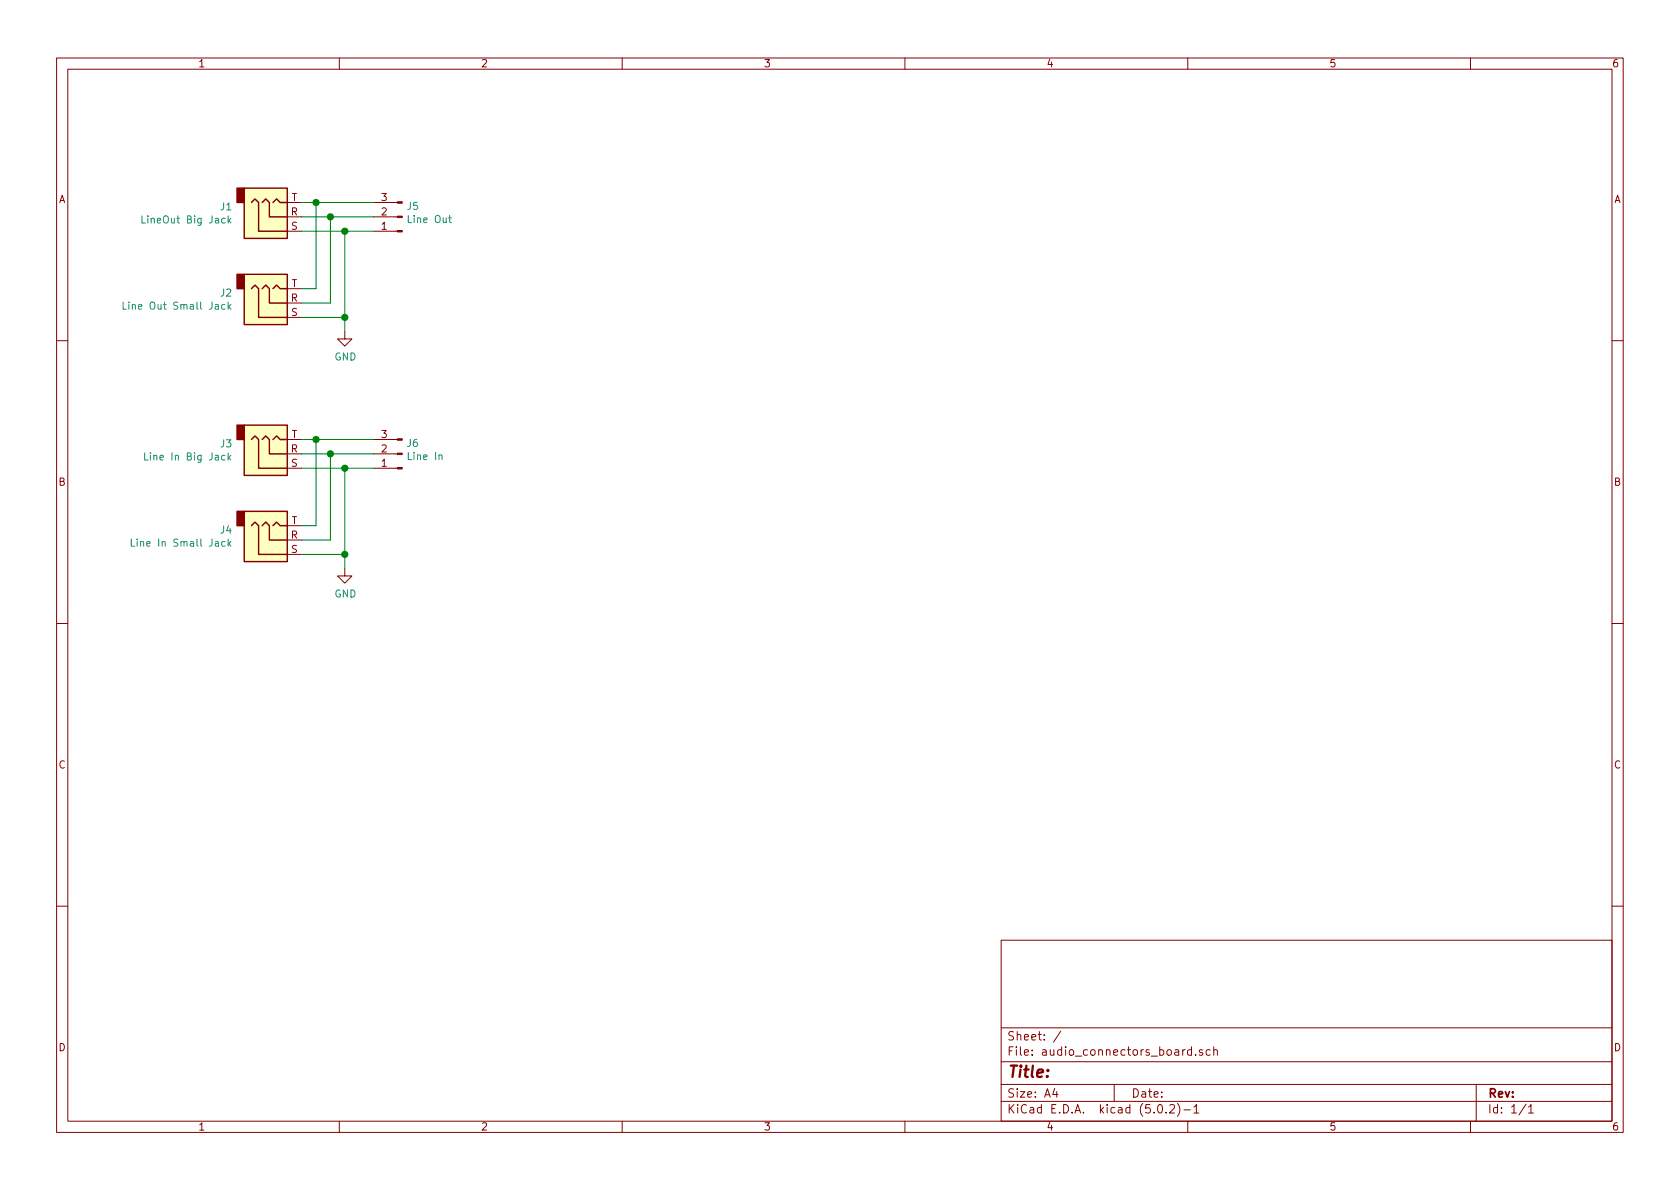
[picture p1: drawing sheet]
<svg xmlns="http://www.w3.org/2000/svg" width="297mm" height="210mm" viewBox="0 0 297 210" stroke-linecap="round" stroke-linejoin="round" font-family="sans-serif">
<g fill="none" stroke="#840000" stroke-width=".18">
<path d="M10 10.3h277v189.9h-277zM12 12.2h273v186.1h-273zM60 10.3v1.9M110 10.3v1.9M160 10.3v1.9M210 10.3v1.9M260 10.3v1.9M50.8 38.3h2.5M50.8 35.8h2.5M66 38.3h4.3M66 35.8h4.3M50.8 40.9h2.5"/>
<path d="M50.8 53.6h2.5M50.8 56.1h2.5M50.8 51h2.5M61 58.7v1.2h1.2l-1.2 1.3-1.3-1.3h1.3M66 40.9h4.3M10 60.2h2M50.8 77.7h2.5M66 77.7h4.3M285 60.2h2M50.8 80.3h2.5M50.8 82.8h2.5M50.8 95.5h2.5"/>
<path d="M50.8 98h2.5M50.8 93h2.5M66 80.3h4.3M66 82.8h4.3M10 110.3h2M61 100.6v1.2h1.2l-1.2 1.3-1.3-1.3h1.3M285 110.3h2M10 160.2h2M177 166.3h108v32h-108zM285 160.2h2M60 198.3v1.9M110 198.3v1.9"/>
<path d="M160 198.3v1.9M177 194.8h108M177 191.8h108M177 187.8h108M177 181.8h108M186.5 192.5l-.4 1h1M186.8 193v1M187.6 182.3l-1.3 2M197 191.8v3M204.8 195.5l.4-.2a.94 .94 0 0 1 0 1.5 .79 .79 0 0 1-.4-1.3zM206.2 196.7v.1M206.8 195.5l.2-.2h.4l.2 .2 .1 .3-.1 .2-.8 .8h.9"/>
<path d="M208.2 195.1a1.71 1.71 0 0 1 0 2.3M209.3 196.3h1.2M210 198.3v1.9M210.7 185.7l-.4-.1-.3 .3v.6l.3 .1 .4-.1M210.7 185.1v1.5M211.1 195.8l.4-.5v1.5M211.1 196.8h.9M211.4 186.5v.1M212.6 185.7l-.4-.1-.2 .2 .1 .2 .5 .2v.3h-.6M214 185.7l-.5-.1-.2 .3v.6l.2 .1 .5-.1M214.6 185.7l.2-.1 .4 .1v.9M214.6 185.1v1.5"/>
<path d="M260 198.3v1.9M261 191.8v6.5M269.8 195.2l-1.2 2M270.3 195.8l.4-.5v1.5M270.3 196.8h.8"/>
</g>
<g fill="#ffffc2" stroke="#ffffc2" stroke-width=".18">
<path d="M43.2 33.3h7.6v8.9h-7.6z"/>
<path d="M43.2 48.5h7.6v8.9h-7.6z"/>
<path d="M43.2 75.2h7.6v8.9h-7.6z"/>
<path d="M43.2 90.4h7.6v8.9h-7.6z"/>
</g>
<g fill="none" stroke="#840000" stroke-width=".25">
<path d="M43.2 33.3h7.6v8.9h-7.6zM44.4 35.8l.7-.6 .6 .6v5.1h5.1M46.4 35.8l.6-.6 .6 .6v2.5h3.2M48.3 35.8l.6-.6 .6 .6h1.3M43.2 48.5h7.6v8.9h-7.6zM44.4 51l.7-.6 .6 .6v5.1h5.1M46.4 51l.6-.6 .6 .6v2.6h3.2M48.3 51l.6-.6 .6 .6h1.3M43.2 75.2h7.6v8.9h-7.6zM44.4 77.7l.7-.6 .6 .6v5.1h5.1M46.4 77.7l.6-.6 .6 .6v2.6h3.2M48.3 77.7l.6-.6 .6 .6h1.3"/>
<path d="M43.2 90.4h7.6v8.9h-7.6zM44.4 93l.7-.7 .6 .7v5h5.1M46.4 93l.6-.7 .6 .7v2.5h3.2M48.3 93l.6-.7 .6 .7h1.3"/>
</g>
<g fill="#840000" stroke="#840000" stroke-width=".25">
<path d="M41.9 33.3h1.3v2.5h-1.3z"/>
<path d="M41.9 48.5h1.3v2.5h-1.3z"/>
<path d="M41.9 75.2h1.3v2.5h-1.3z"/>
<path d="M41.9 90.4h1.3v2.6h-1.3z"/>
</g>
<g fill="none" stroke="#008484" stroke-width=".18">
<path d="M25.1 38.2v1.2h.6M39.8 38.7l-.4-.1-.2 .2 .1 .6h.5M40.3 38.2v1.2M40.5 39l.3 .4M40.8 38.6l-.5 .5M79.3 38.5h.5M79.5 38.1v1.1l.3 .2M21.8 53.4v1.3h.6M39.8 53.9l-.4-.1-.2 .3 .1 .5h.5M40.3 53.4v1.3M40.4 54.2l.4 .5M40.8 53.8l-.5 .5"/>
<path d="M23.2 95.3v1.3h.6M25.6 80.1v1.3h.6M39.8 80.6l-.4-.1-.2 .2 .1 .6h.5M39.8 95.8h-.4l-.2 .2 .1 .5h.5M40.3 80.1v1.3M40.3 95.3v1.3M40.4 80.9l.4 .5M40.5 96.1l.3 .5M40.8 80.5l-.5 .5M40.8 95.8l-.5 .4M77.6 80.6l.2-.2 .3 .1 .1 .8"/>
</g>
<g fill="#840000" stroke="#840000" stroke-width=".18">
<path d="M70.3 35.7h.8v.2h-.8z"/>
<path d="M70.3 38.2h.8v.3h-.8z"/>
<path d="M70.3 40.8h.8v.2h-.8z"/>
<path d="M70.3 77.6h.8v.2h-.8z"/>
<path d="M70.3 80.1h.8v.3h-.8z"/>
<path d="M70.3 82.7h.8v.2h-.8z"/>
</g>
<g fill="none" stroke="#008400" stroke-width=".18">
<path d="M53.3 35.8h12.7M53.3 38.3h12.7M55.9 35.8v15.2h-2.6M58.4 38.3v15.3h-5.1M53.3 40.9h12.7M53.3 56.1h7.7M61 40.9v17.8M53.3 77.7h12.7M55.9 77.7v15.3h-2.6M53.3 80.3h12.7M53.3 82.8h12.7M53.3 98h7.7"/>
<path d="M58.4 80.3v15.2h-5.1M61 82.8v17.8"/>
</g>
<g fill="#008400" stroke="#008400" stroke-width=".25">
<circle cx="55.9" cy="35.8" r=".51"/>
<circle cx="58.4" cy="38.3" r=".51"/>
<circle cx="61" cy="40.9" r=".51"/>
<circle cx="55.9" cy="77.7" r=".51"/>
<circle cx="58.4" cy="80.3" r=".51"/>
<circle cx="61" cy="82.8" r=".51"/>
<circle cx="61" cy="98" r=".51"/>
<circle cx="61" cy="56.1" r=".51"/>
</g>
<text font-size="2.8" fill="#840000" x="178" y="190.5">Title:</text>
<g font-size="2.1" fill="#840000">
<text x="178" y="184">Sheet: /</text>
<text x="178" y="186.7">File: audio_connectors_board.sch</text>
<text x="178" y="196.9">KiCad E.D.A. kicad (5.0.2)-1</text>
<text x="178" y="194.1">Size: A4</text>
<text x="200" y="194.1">Date:</text>
<text x="263" y="194.1">Rev:</text>
<text x="263" y="196.9">Id: 1/1</text>
</g>
<g font-size="1.8" fill="#840000">
<text x="35" y="11.9">1</text>
<text x="85" y="11.9">2</text>
<text x="135" y="11.9">3</text>
<text x="185" y="11.9">4</text>
<text x="235" y="11.9">5</text>
<text x="285" y="11.9">6</text>
<text x="10.4" y="35.9">A</text>
<text x="51.5" y="35.6">T</text>
<text x="67.5" y="35.6">3</text>
<text x="285.4" y="35.9">A</text>
<text x="51.4" y="38.1">R</text>
<text x="51.5" y="40.6">S</text>
<text x="67.5" y="40.6">1</text>
<text x="67.5" y="38.1">2</text>
<text x="51.4" y="53.3">R</text>
<text x="51.5" y="50.8">T</text>
<text x="51.5" y="55.9">S</text>
<text x="51.5" y="77.5">T</text>
<text x="67.5" y="77.5">3</text>
<text x="51.4" y="80">R</text>
<text x="51.5" y="82.5">S</text>
<text x="67.5" y="82.5">1</text>
<text x="67.5" y="80">2</text>
<text x="10.4" y="85.9">B</text>
<text x="285.4" y="85.9">B</text>
<text x="51.4" y="95.2">R</text>
<text x="51.5" y="92.7">T</text>
<text x="51.5" y="97.8">S</text>
<text x="10.4" y="135.9">C</text>
<text x="285.4" y="135.9">C</text>
<text x="10.4" y="185.9">D</text>
<text x="285.4" y="185.9">D</text>
<text x="35" y="199.9">1</text>
<text x="85" y="199.9">2</text>
<text x="135" y="199.9">3</text>
<text x="185" y="199.9">4</text>
<text x="235" y="199.9">5</text>
<text x="285" y="199.9">6</text>
</g>
<g font-size="1.8" fill="#008484">
<text x="25.7" y="39.5">LineOut Big Jack</text>
<text x="39" y="37.2">J1</text>
<text x="72" y="37.1">J5</text>
<text x="72.3" y="39.4">Line Out</text>
<text x="39" y="52.4">J2</text>
<text x="22.9" y="54.8">Line Out Small Jack</text>
<text x="59.1" y="63.7">GND</text>
<text x="26.4" y="81.4">Line In Big Jack</text>
<text x="39" y="79.1">J3</text>
<text x="72" y="79">J6</text>
<text x="72.3" y="81.4">Line In</text>
<text x="39" y="94.4">J4</text>
<text x="24.3" y="96.7">Line In Small Jack</text>
<text x="59.1" y="105.7">GND</text>
</g>
</svg>
